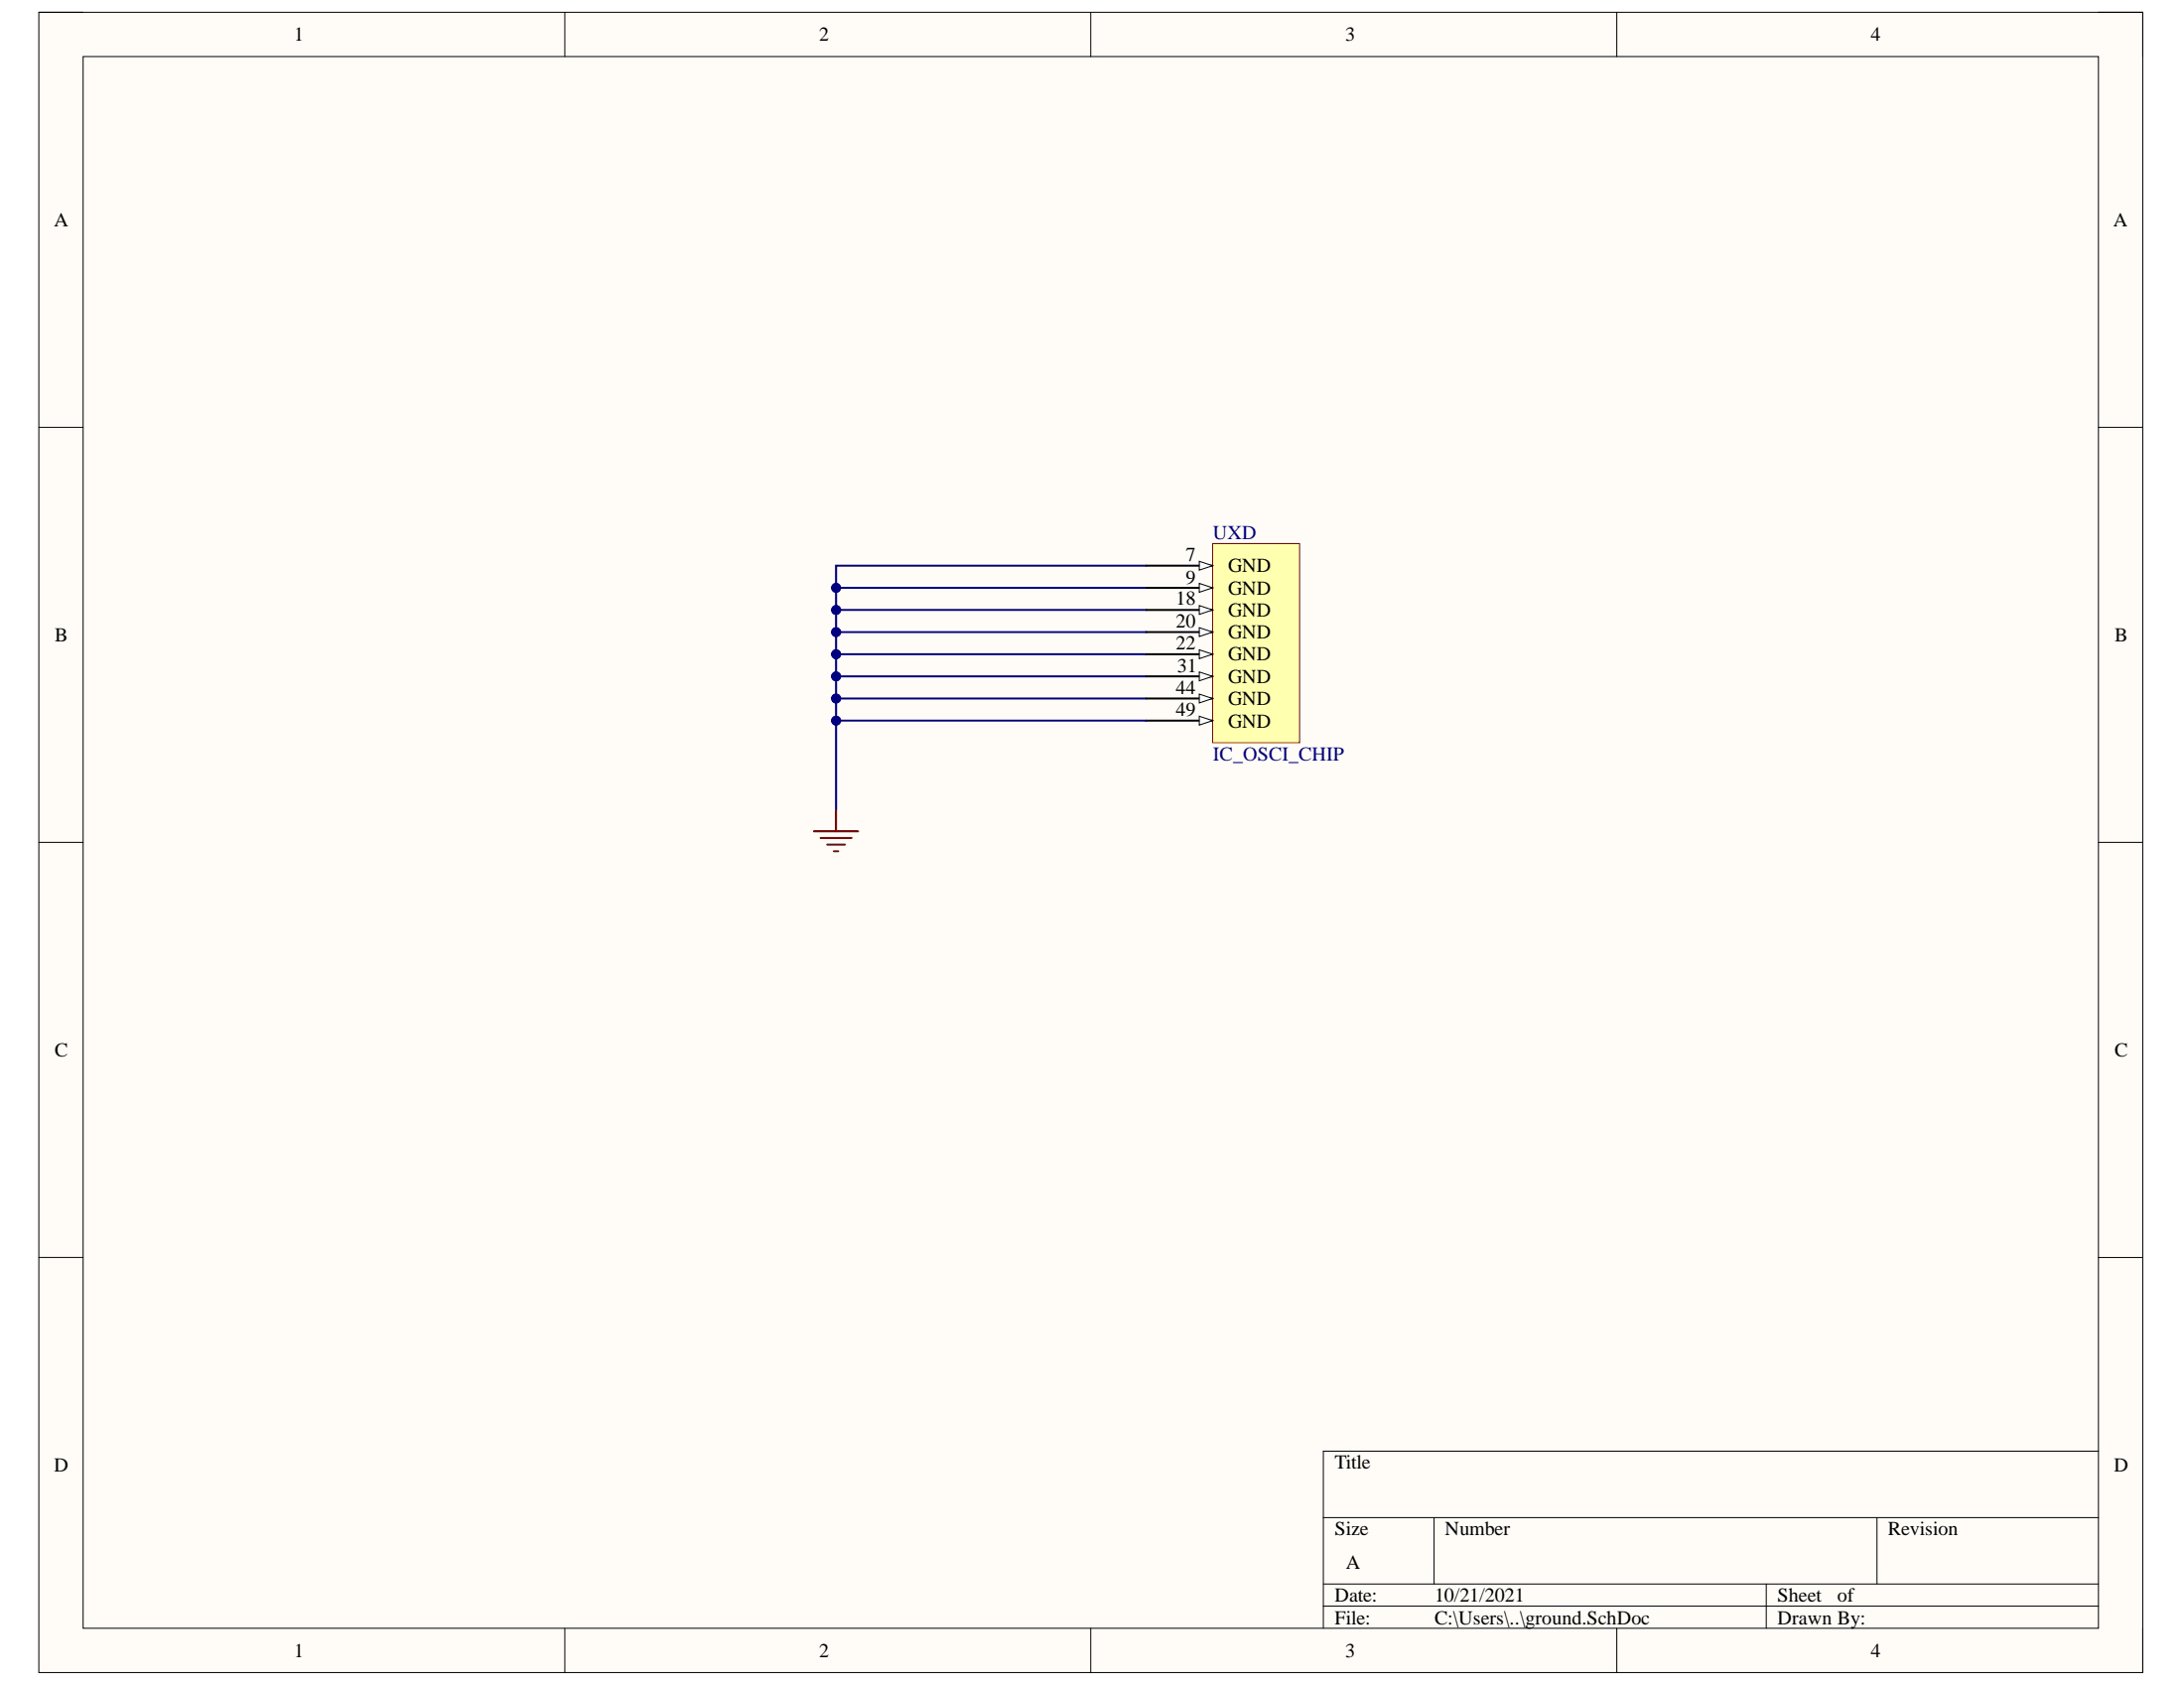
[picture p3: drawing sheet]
<svg xmlns="http://www.w3.org/2000/svg" width="279mm" height="216mm" viewBox="0 0 279 216" stroke-linecap="round" stroke-linejoin="round" font-family="sans-serif">
<path d="M5 1.6h269.1v212.3h-269.1z" fill-rule="evenodd" fill="#fffcf8"/>
<path d="M5 1.6h269.1v212.3h-269.1z" fill="none" stroke="#000" stroke-width=".13"/>
<path d="M10.6 7.2h257.9v201.1h-257.9z" fill-rule="evenodd" fill="#fffcf8"/>
<g fill="none" stroke="#000" stroke-width=".13">
<path d="M5 1.6h5.6M10.6 7.2h257.9v201.1h-257.9zM72.3 1.6v5.6M139.5 1.6v5.6M206.8 1.6v5.6M268.5 1.6h5.6v5.6M5 54.7h5.6M268.5 54.7h5.6M5 107.7h5.6M268.5 107.7h5.6M5 160.8h5.6M268.5 160.8h5.6"/>
<path d="M169.3 194.1h99.2M183.5 194.1v8.5M240.1 194.1v8.5M268.5 185.6h-99.2v22.7M72.3 208.3v5.6M139.5 208.3v5.6M169.3 202.6h99.2M169.3 205.4h99.2M206.8 208.3v5.6M226 202.6v5.7M274.1 208.3v5.6"/>
</g>
<path d="M104.1 106.3h5.7M105 107.2h3.9M105.8 108h2.3M106.7 108.9h.5M107 103.5v2.8" fill="none" stroke="#800000" stroke-width=".25"/>
<path d="M146.6 72.4h-39.6v31.1" fill="none" stroke="#000080" stroke-width=".25"/>
<circle cx="107" cy="92.2" r=".57" fill="#000080"/>
<circle cx="107" cy="92.2" r=".57" fill="none" stroke="#000080" stroke-width=".13"/>
<circle cx="107" cy="89.3" r=".57" fill="#000080"/>
<circle cx="107" cy="89.3" r=".57" fill="none" stroke="#000080" stroke-width=".13"/>
<circle cx="107" cy="86.5" r=".57" fill="#000080"/>
<circle cx="107" cy="86.5" r=".57" fill="none" stroke="#000080" stroke-width=".13"/>
<circle cx="107" cy="83.7" r=".57" fill="#000080"/>
<circle cx="107" cy="83.7" r=".57" fill="none" stroke="#000080" stroke-width=".13"/>
<circle cx="107" cy="80.8" r=".57" fill="#000080"/>
<circle cx="107" cy="80.8" r=".57" fill="none" stroke="#000080" stroke-width=".13"/>
<circle cx="107" cy="78" r=".57" fill="#000080"/>
<circle cx="107" cy="78" r=".57" fill="none" stroke="#000080" stroke-width=".13"/>
<circle cx="107" cy="75.2" r=".57" fill="#000080"/>
<circle cx="107" cy="75.2" r=".57" fill="none" stroke="#000080" stroke-width=".13"/>
<path d="M107 78h39.6" fill="none" stroke="#000080" stroke-width=".25"/>
<circle cx="107" cy="78" r=".57" fill="#000080"/>
<circle cx="107" cy="78" r=".57" fill="none" stroke="#000080" stroke-width=".13"/>
<path d="M107 75.2h39.6" fill="none" stroke="#000080" stroke-width=".25"/>
<circle cx="107" cy="75.2" r=".57" fill="#000080"/>
<circle cx="107" cy="75.2" r=".57" fill="none" stroke="#000080" stroke-width=".13"/>
<path d="M107 80.8h39.6" fill="none" stroke="#000080" stroke-width=".25"/>
<circle cx="107" cy="80.8" r=".57" fill="#000080"/>
<circle cx="107" cy="80.8" r=".57" fill="none" stroke="#000080" stroke-width=".13"/>
<path d="M107 83.7h39.6" fill="none" stroke="#000080" stroke-width=".25"/>
<circle cx="107" cy="83.7" r=".57" fill="#000080"/>
<circle cx="107" cy="83.7" r=".57" fill="none" stroke="#000080" stroke-width=".13"/>
<path d="M107 89.3h39.6" fill="none" stroke="#000080" stroke-width=".25"/>
<circle cx="107" cy="89.3" r=".57" fill="#000080"/>
<circle cx="107" cy="89.3" r=".57" fill="none" stroke="#000080" stroke-width=".13"/>
<path d="M107 86.5h39.6" fill="none" stroke="#000080" stroke-width=".25"/>
<circle cx="107" cy="86.5" r=".57" fill="#000080"/>
<circle cx="107" cy="86.5" r=".57" fill="none" stroke="#000080" stroke-width=".13"/>
<path d="M155.1 69.5h11.2v25.5h-11.2z" fill-rule="evenodd" fill="#ffffb0"/>
<path d="M155.1 69.5h11.2v25.5h-11.2z" fill="none" stroke="#800000" stroke-width=".13"/>
<path d="M146.6 72.4h8.5" fill="none" stroke="#000" stroke-width=".25"/>
<path d="M153.4 71.8l1.7 .6-1.7 .5z" fill="#f8fcff"/>
<path d="M153.4 71.8l1.7 .6-1.7 .5z" fill="none" stroke="#000" stroke-width=".13"/>
<path d="M146.6 75.2h8.5" fill="none" stroke="#000" stroke-width=".25"/>
<path d="M153.4 74.6l1.7 .6-1.7 .6z" fill="#f8fcff"/>
<path d="M153.4 74.6l1.7 .6-1.7 .6z" fill="none" stroke="#000" stroke-width=".13"/>
<path d="M146.6 78h8.5" fill="none" stroke="#000" stroke-width=".25"/>
<path d="M153.4 77.4l1.7 .6-1.7 .6z" fill="#f8fcff"/>
<path d="M153.4 77.4l1.7 .6-1.7 .6z" fill="none" stroke="#000" stroke-width=".13"/>
<path d="M146.6 80.8h8.5" fill="none" stroke="#000" stroke-width=".25"/>
<path d="M153.4 80.3l1.7 .5-1.7 .6z" fill="#f8fcff"/>
<path d="M153.4 80.3l1.7 .5-1.7 .6z" fill="none" stroke="#000" stroke-width=".13"/>
<path d="M146.6 83.7h8.5" fill="none" stroke="#000" stroke-width=".25"/>
<path d="M153.4 83.1l1.7 .6-1.7 .5z" fill="#f8fcff"/>
<path d="M153.4 83.1l1.7 .6-1.7 .5z" fill="none" stroke="#000" stroke-width=".13"/>
<path d="M146.6 86.5h8.5" fill="none" stroke="#000" stroke-width=".25"/>
<path d="M153.4 85.9l1.7 .6-1.7 .6z" fill="#f8fcff"/>
<path d="M153.4 85.9l1.7 .6-1.7 .6z" fill="none" stroke="#000" stroke-width=".13"/>
<path d="M146.6 89.3h8.5" fill="none" stroke="#000" stroke-width=".25"/>
<path d="M153.4 88.8l1.7 .5-1.7 .6z" fill="#f8fcff"/>
<path d="M153.4 88.8l1.7 .5-1.7 .6z" fill="none" stroke="#000" stroke-width=".13"/>
<path d="M146.6 92.2h8.5" fill="none" stroke="#000" stroke-width=".25"/>
<path d="M153.4 91.6l1.7 .6-1.7 .5z" fill="#f8fcff"/>
<path d="M153.4 91.6l1.7 .6-1.7 .5z" fill="none" stroke="#000" stroke-width=".13"/>
<path d="M107 92.2h39.6" fill="none" stroke="#000080" stroke-width=".25"/>
<circle cx="107" cy="92.2" r=".57" fill="#000080"/>
<circle cx="107" cy="92.2" r=".57" fill="none" stroke="#000080" stroke-width=".13"/>
<g font-size="2.5">
<text x="37.6" y="5.2">1</text>
<text x="104.8" y="5.2">2</text>
<text x="172.1" y="5.2">3</text>
<text x="239.3" y="5.2">4</text>
<text x="6.9" y="29">A</text>
<text x="270.4" y="29">A</text>
<text x="151.7" y="71.7">7</text>
<text x="150.4" y="77.4">18</text>
<text x="151.7" y="74.6">9</text>
<text x="157.1" y="73.2">GND</text>
<text x="157.1" y="76.1">GND</text>
<text x="7" y="82.1">B</text>
<text x="150.4" y="80.3">20</text>
<text x="150.4" y="83.1">22</text>
<text x="157.1" y="78.8">GND</text>
<text x="157.1" y="81.7">GND</text>
<text x="270.5" y="82.1">B</text>
<text x="150.4" y="88.7">44</text>
<text x="150.6" y="85.9">31</text>
<text x="157.1" y="84.5">GND</text>
<text x="157.1" y="87.4">GND</text>
<text x="150.4" y="91.6">49</text>
<text x="157.1" y="90.2">GND</text>
<text x="157.1" y="93">GND</text>
<text x="7" y="135.1">C</text>
<text x="270.5" y="135.1">C</text>
<text x="6.9" y="188.2">D</text>
<text x="170.7" y="187.9">Title</text>
<text x="270.5" y="188.2">D</text>
<text x="170.7" y="196.4">Size</text>
<text x="184.9" y="196.4">Number</text>
<text x="241.5" y="196.4">Revision</text>
<text x="172.2" y="200.6">A</text>
<text x="170.7" y="204.8">Date:</text>
<text x="170.7" y="207.7">File:</text>
<text x="183.5" y="204.8">10/21/2021</text>
<text x="183.5" y="207.7">C:\Users\..\ground.SchDoc</text>
<text x="227.4" y="204.8">Sheet</text>
<text x="227.4" y="207.7">Drawn By:</text>
<text x="235" y="204.8">of</text>
<text x="37.6" y="211.9">1</text>
<text x="104.8" y="211.9">2</text>
<text x="172.1" y="211.9">3</text>
<text x="239.3" y="211.9">4</text>
</g>
<g font-size="2.5" fill="#000080">
<text x="155.2" y="69">UXD</text>
<text x="155.2" y="97.3">IC_OSCI_CHIP</text>
</g>
</svg>
